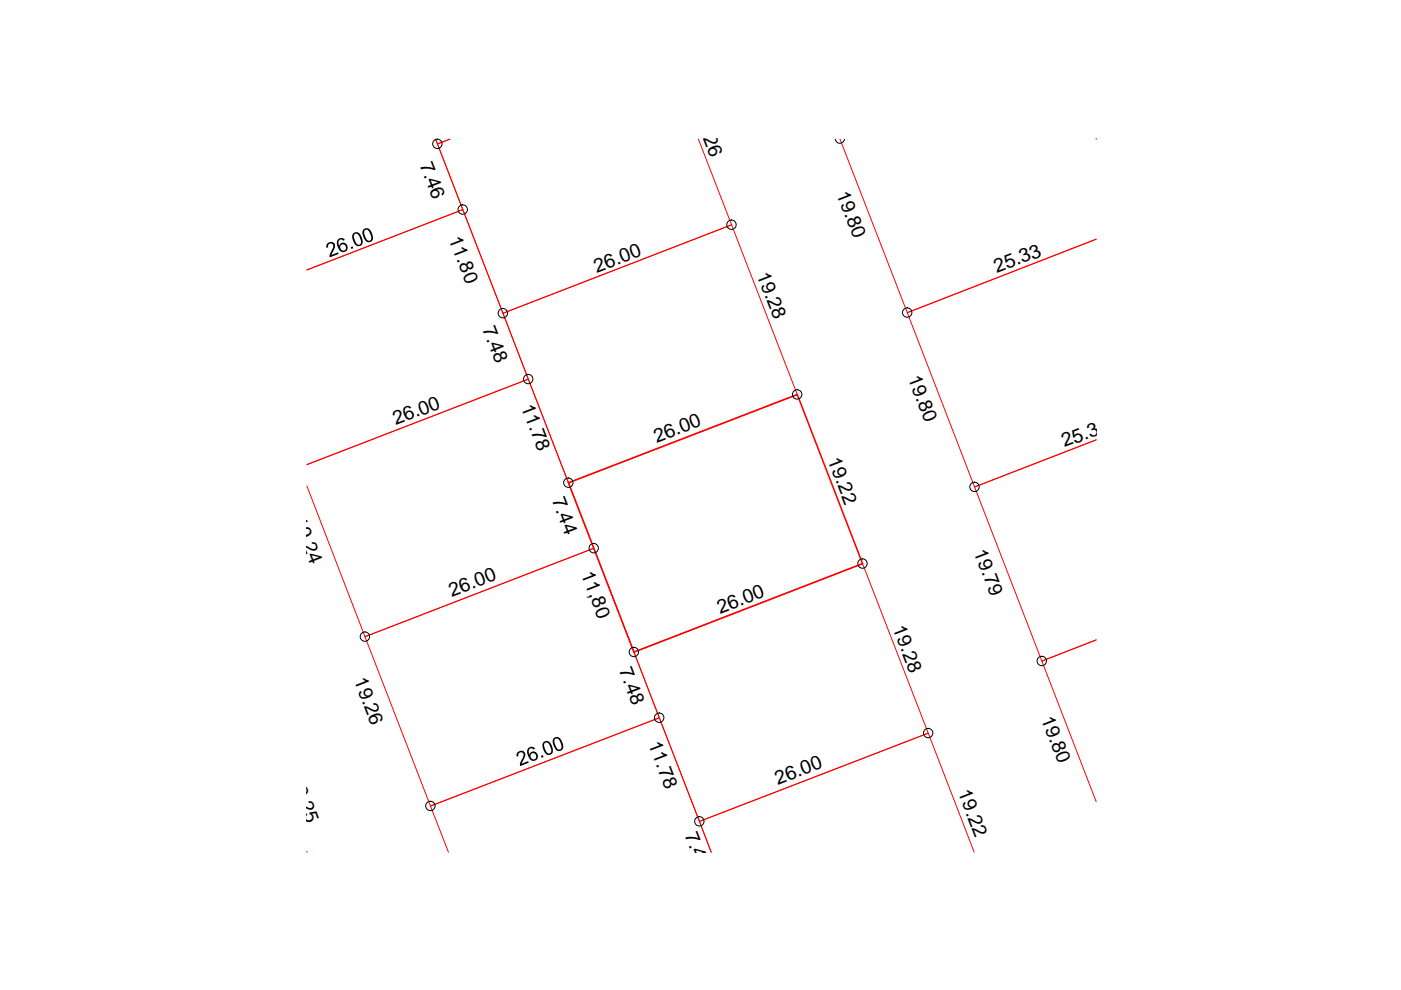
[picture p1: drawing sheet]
<svg xmlns="http://www.w3.org/2000/svg" width="297mm" height="210mm" viewBox="0 0 297 210" stroke-linecap="round" stroke-linejoin="round" font-family="sans-serif">
<path d="M148.1 29.5l7 18.2-48.5 18.7-13.8-35.9 2.6-1-2.6 1-.5-1 5.8 15-33 12.7 33-12.7 13.9 35.9-46.9 18.1 46.9-18.1 13.9 35.8-48.5 18.8-12.3-32M178.1 29.5l14.3 36.8 40-15.6-40 15.6 14.2 37 25.8-10-25.8 10 14.3 36.9 11.5-4.5-11.5 4.5 11.5 29.8M232.4 29.5h.1M106.6 66.4l48.5-18.7 13.9 36-48.5 18.7zM77.4 135l48.5-18.8 13.9 36-48.5 18.7zM134.4 138.3l48.5-18.8 13.9 35.9-48.5 18.8zM65.1 180.7h.1M95.1 180.7l-3.8-9.8 48.5-18.7 11 28.5-2.5-6.5 48.5-18.8 9.7 25.3" fill="none" stroke="#f00" stroke-width=".21"/>
<path d="M120.5 102.4l48.5-18.7 13.9 35.8-48.5 18.8z" fill="none" stroke="#f00" stroke-width=".34"/>
<g fill="none" stroke="#000" stroke-width=".21">
<path d="M177.1 29.5a1 1 0 0 0 1 .9 1 1 0 0 0 1-.9"/>
<circle cx="92.7" cy="30.5" r=".99"/>
<circle cx="98.1" cy="44.4" r=".99"/>
<circle cx="155.1" cy="47.6" r=".99"/>
<circle cx="106.6" cy="66.4" r=".99"/>
<circle cx="192.3" cy="66.3" r=".99"/>
<circle cx="112" cy="80.4" r=".99"/>
<circle cx="169" cy="83.6" r=".99"/>
<circle cx="120.5" cy="102.3" r=".99"/>
<circle cx="125.9" cy="116.2" r=".99"/>
<circle cx="182.9" cy="119.5" r=".99"/>
<circle cx="206.6" cy="103.2" r=".99"/>
<circle cx="77.4" cy="135" r=".99"/>
<circle cx="134.4" cy="138.2" r=".99"/>
<circle cx="139.8" cy="152.2" r=".99"/>
<circle cx="196.8" cy="155.4" r=".99"/>
<circle cx="220.9" cy="140.1" r=".99"/>
<circle cx="91.2" cy="170.9" r=".99"/>
<circle cx="148.3" cy="174.1" r=".99"/>
</g>
<g fill="#000">
<path d="M69.3 51.7l.4-.3 .7-.1 .3 .1 .3 .5v.8l-.7 1.4 1.4-.6 .1 .3-1.9 .8v-.6l.8-1.8a.56 .56 0 0 0-.7-.6 .56 .56 0 0 0-.4 .9h-.4v-.5zM74.4 52.4l.4-.2 .1 .4-.4 .2zM109.6 159.6l.8-.4 .6 .1 .3 .4 .1 .5-.8 1.7 1.4-.5 .1 .3-1.8 .7v-.7l.7-1.3v-.5l-.3-.4h-.4l-.4 .4v.4l-.3 .1zM114.7 160.3l.4-.2 .1 .4-.3 .2z"/>
<path d="M71.6 50.8l.6-.3h.5l.4 .3-.3 .3-.2-.3h-.6l-.2 .3v.5l.1 .6 .2-.5 .4-.2 .4-.1 .5 .3 .3 .6v.4l-.2 .5-.6 .3-.5-.1-.3-.2-.6-1.3-.1-.7zM72.3 51.9l-.2 .3 .2 .7 .3 .2 .6-.1 .2-.3-.2-.7-.4-.2z"/>
<path d="M74.8 49.5l.5-.3h.5l.7 .6 .4 1.3-.1 .6-.2 .3-.8 .2-.6-.4-.5-1.3v-.6zM75.2 49.6l-.2 .6 .3 .9 .5 .7 .5 .1 .2-.4v-.4l-.3-1-.6-.6z"/>
<path d="M77.1 48.6l.4-.2h.6l.6 .7 .4 1.6-.4 .5-.8 .2-.6-.7-.5-1.2v-.4zM77.4 48.8l-.2 .4 .2 1 .5 .8 .5 .1 .3-.5-.2-1.1-.5-.7z"/>
<path d="M112 158.7l.3-.3 .6-.1 .6 .5-.4 .1-.3-.2-.5 .1-.2 .8 .2 .4 .1-.4 .5-.3h.4l.5 .3 .2 1-.3 .6-.8 .1-.6-.3-.5-1.4v-.5zM112.6 159.8l-.1 .3 .1 .7 .5 .2 .4-.1 .2-.4-.1-.5-.4-.3z"/>
<path d="M115.2 157.4l.5-.3h.4l.6 .5 .5 1.2v.7l-.3 .4-.6 .2-.7-.4-.6-1.3v-.6zM115.5 157.5l-.1 .7 .3 1 .3 .4 .5 .2 .4-.4-.3-1.2-.4-.7-.3-.1z"/>
<path d="M117.3 156.6l.3-.3h.6l.5 .2 .3 .4 .4 1.2v.6l-.4 .4-.8 .1-.5-.5-.5-1.2zM117.6 156.7v.8l.3 1 .4 .4h.5l.3-.6-.5-1.3-.4-.4z"/>
</g>
<g font-size="4.1">
<text x="146.9" y="23.8" transform="rotate(69 146.9 23.8)">19.26</text>
<text x="232.3" y="24.2" transform="rotate(69 232.3 24.2)">19.80</text>
<text x="88.9" y="35" transform="rotate(69 88.9 35)">7.46</text>
<text x="177.3" y="41.1" transform="rotate(69 177.3 41.1)">19.80</text>
<text x="95.1" y="50.7" transform="rotate(69 95.1 50.7)">11.80</text>
<text x="126.5" y="57.8" transform="rotate(-21 126.5 57.8)">26.00</text>
<text x="160.4" y="58.3" transform="rotate(69 160.4 58.3)">19.28</text>
<text x="211.4" y="58" transform="rotate(-21 211.4 58)">25.33</text>
<text x="102.2" y="69.7" transform="rotate(69 102.2 69.7)">7.48</text>
<text x="192.4" y="80.1" transform="rotate(69 192.4 80.1)">19.80</text>
<text x="110.4" y="86.2" transform="rotate(69 110.4 86.2)">11.78</text>
<text x="83.9" y="90.2" transform="rotate(-21 83.9 90.2)">26.00</text>
<text x="139.2" y="93.9" transform="rotate(-21 139.2 93.9)">26.00</text>
<text x="225.7" y="94.9" transform="rotate(-21 225.7 94.9)">25.34</text>
<text x="175.5" y="97.5" transform="rotate(69 175.5 97.5)">19.22</text>
<text x="117" y="106" transform="rotate(69 117 106)">7.44</text>
<text x="62" y="110.2" transform="rotate(69 62 110.2)">19.24</text>
<text x="206.4" y="117" transform="rotate(69 206.4 117)">19.79</text>
<text x="123.1" y="121.7" transform="rotate(69 123.1 121.7)">11,80</text>
<text x="95.8" y="126.5" transform="rotate(-21 95.8 126.5)">26.00</text>
<text x="152.7" y="130.1" transform="rotate(-21 152.7 130.1)">26.00</text>
<text x="189.2" y="133.2" transform="rotate(69 189.2 133.2)">19.28</text>
<text x="131.2" y="142.1" transform="rotate(69 131.2 142.1)">7.48</text>
<text x="75" y="144.3" transform="rotate(69 75 144.3)">19.26</text>
<text x="220.7" y="152.4" transform="rotate(69 220.7 152.4)">19.80</text>
<text x="137.4" y="157.8" transform="rotate(69 137.4 157.8)">11.78</text>
<text x="61.3" y="165.1" transform="rotate(69 61.3 165.1)">19.25</text>
<text x="164.9" y="166.4" transform="rotate(-21 164.9 166.4)">26.00</text>
<text x="203.1" y="168" transform="rotate(69 203.1 168)">19.22</text>
<text x="145.2" y="177" transform="rotate(69 145.2 177)">7.44</text>
</g>
</svg>
